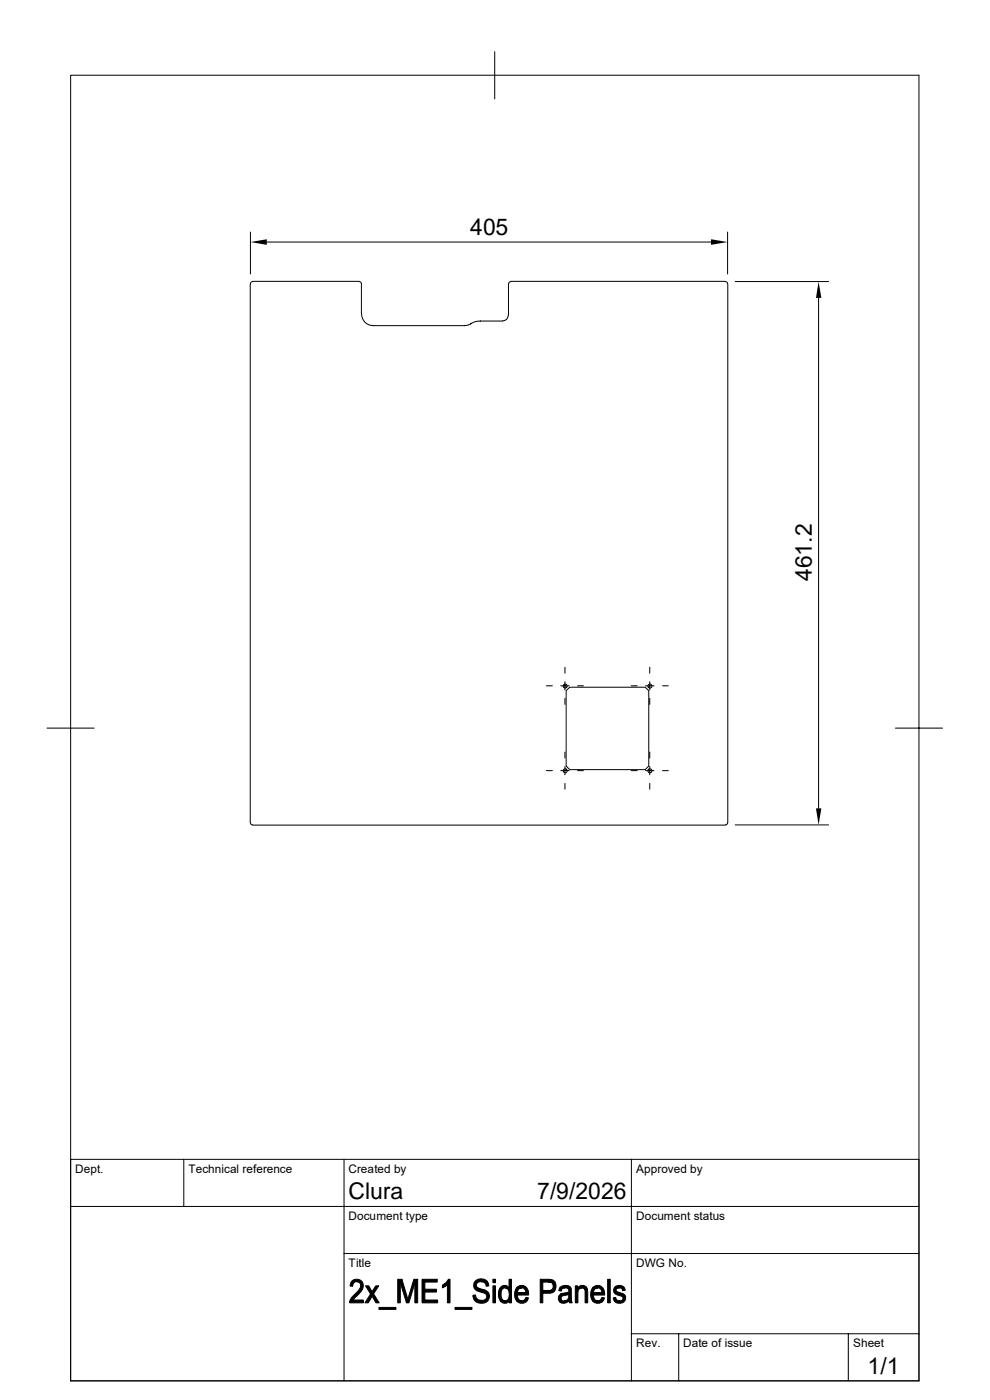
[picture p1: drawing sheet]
<svg xmlns="http://www.w3.org/2000/svg" width="210mm" height="297mm" viewBox="0 0 210 297" stroke-linecap="round" stroke-linejoin="round" font-family="sans-serif">
<g fill="none" stroke="#000" stroke-width=".21">
<path d="M15 16h179.9v276.9h-179.9zM104.9 11v10M53.1 49.2v8.9M53.6 59.7l-.3 .2-.2 .3M53.6 59.7h22.6M56.6 51.4h94.2M76.2 59.7l.3 .2 .2 .3v6.3a2.53 2.53 0 0 0 2.5 2.6h19.4l1.3-.4a3.3 3.3 0 0 1 2-.6h4.7a1.23 1.23 0 0 0 1.2-1.3M108.4 59.7l-.4 .2-.1 .3M108.4 59.7h45.5M153.9 59.7l.3 .2 .1 .3M154.3 49.2v8.9M156 59.7h19.8"/>
<path d="M53.1 60.2v114.3M107.9 60.2v6.6M154.4 60.2v114.3M173.7 63.2v108.3M10 154.5h10M115.9 145.5h1.3M119 145.5h1.7M119.8 141.6v1.2M119.8 144.6v1.8M119.8 148.2v1.2M119.8 159.6v1.2M120.1 146.5l.8-.7h16l.7 .7v16l-.7 .8h-16l-.8-.8z"/>
<path d="M122.5 145.5h1.3M133.9 145.5h1.3M136.9 145.5h1.8M137.8 141.6v1.2M137.8 144.6v1.8M137.8 148.2v1.2M137.8 159.6v1.2M140.5 145.5h1.3M189.9 154.5h10M53.1 174.5l.2 .4 .3 .1M53.6 175h100.3M115.9 163.5h1.3"/>
<path d="M119 163.5h1.7M119.8 162.6v1.8M119.8 166.2v1.2M120.1 163.2a.44 .44 0 0 1 .2 .5 .44 .44 0 0 1-.6 .2 .44 .44 0 0 1-.2-.6l.3-.2 .3 .1M122.5 163.5h1.3M133.9 163.5h1.3M136.9 163.5h1.8M137.6 163.2a.43 .43 0 0 0-.1 .6 .43 .43 0 0 0 .7-.1 .43 .43 0 0 0-.2-.6l-.4 .1M137.8 162.6v1.8M137.8 166.2v1.2M140.5 163.5h1.3M154.3 174.5l-.1 .4-.3 .1"/>
<path d="M156 175h19.8M15 255.9h179.9M39 246v9.9M73 246v46.9M133.9 246v46.9M194.9 246h-179.9v46.9M73 265.9h121.9M133.9 283h61M144 283v9.9M180 283v9.9"/>
<circle cx="119.9" cy="145.5" r=".43"/>
<circle cx="137.9" cy="145.5" r=".43"/>
</g>
<g fill="#000" stroke="#000" stroke-width=".21">
<path d="M74.7 271.7a1.55 1.55 0 0 1 2.1 .2h-1.2a.89 .89 0 0 0-.8 1l-.5-.1z" fill-rule="evenodd"/>
<path d="M75.7 271.9h1.1a2 2 0 0 1-.8 2.7l-1.1 1.2h2.2v.6h-2.9a4.2 4.2 0 0 1 1.7-2.5 1.07 1.07 0 0 0 .6-1.1 1.07 1.07 0 0 0-.8-.9z" fill-rule="evenodd"/>
<path d="M77.6 272.8h.6l2.2 3.6h-.6z" fill-rule="evenodd"/>
<path d="M78.6 274.5l.4 .5-.9 1.4h-.7z" fill-rule="evenodd"/>
<path d="M79.7 272.8h.6l-1.1 1.7-.3-.5z" fill-rule="evenodd"/>
<path d="M80.4 277.4h3.6v.4h-3.6z" fill-rule="evenodd"/>
<path d="M84.4 271.4h.9l-.4 .8v4.2h-.5z" fill-rule="evenodd"/>
<path d="M85.3 271.4l1.2 4.3-.3 .7-1.3-4.2z" fill-rule="evenodd"/>
<path d="M87.8 271.4h.8l-.6 .8-1.3 4.2h-.5z" fill-rule="evenodd"/>
<path d="M88.6 271.4v5h-.6v-4.2z" fill-rule="evenodd"/>
<path d="M89.5 271.4h3.3v.6h-2.7v1.5h2.5v.6h-2.5v1.7h2.7v.6h-3.3z" fill-rule="evenodd"/>
<path d="M93.9 272.6l.3-.1h.7l-1 .7z" fill-rule="evenodd"/>
<path d="M95.1 271.4h.4v5h-.6v-3.9h-.7z" fill-rule="evenodd"/>
<path d="M96.5 277.4h3.6v.4h-3.6z" fill-rule="evenodd"/>
<path d="M100.3 274.8l.6-.1a1.16 1.16 0 0 0 1.3 1.2h-1.5z" fill-rule="evenodd"/>
<path d="M100.8 271.9a1.79 1.79 0 0 1 2.6 0h-1.3a.76 .76 0 0 0-1 .6 .76 .76 0 0 0 .7 .9 1.99 1.99 0 0 1 2 1.5 1.78 1.78 0 0 1-1.1 1.5 1.78 1.78 0 0 1-1.9-.4l-.1-.1h1.5a.86 .86 0 0 0 1.1-.8 .86 .86 0 0 0-1.1-.9 1.67 1.67 0 0 1-1.7-1.8z" fill-rule="evenodd"/>
<path d="M102.1 271.9h1.3l.3 .9-.6 .1-.1-.6-.3-.2z" fill-rule="evenodd"/>
<path d="M104.6 272.8h.5v3.6h-.5z" fill-rule="evenodd"/>
<path d="M104.6 271.4h.5v.7h-.5z" fill-rule="evenodd"/>
<path d="M106.3 273a1.1 1.1 0 0 1 1.7 .2h-.9a1.51 1.51 0 0 0-.7 2.2l.3 .4 .4 .2h-1a2.57 2.57 0 0 1 .2-3z" fill-rule="evenodd"/>
<path d="M106.1 276h1.9a1.11 1.11 0 0 1-1.9 0z" fill-rule="evenodd"/>
<path d="M108 271.4h.5v5h-.5v-.4l-.6-.1a1.66 1.66 0 0 0-.1-2.7h-.2h.9z" fill-rule="evenodd"/>
<path d="M109.6 273.2h1.1l-.6 .3-.3 .7 2.3 .1v.1v.3h-2.4l.3 1 .7 .3h-1.1a2.63 2.63 0 0 1 0-2.8z" fill-rule="evenodd"/>
<path d="M109.7 273.1a1.44 1.44 0 0 1 1.6-.2 1.44 1.44 0 0 1 .8 1.4l-2.3-.1h1.7v-.1l-.4-.8-1.5-.1z" fill-rule="evenodd"/>
<path d="M109.6 276h1.2l.6-.4 .1-.3h.6a1.44 1.44 0 0 1-1 1.2 1.44 1.44 0 0 1-1.5-.5z" fill-rule="evenodd"/>
<path d="M114.6 271.4h2.3l.8 .5-2.6 .1v1.8l2.5 .1-.6 .4-1.9 .1v2h-.5z" fill-rule="evenodd"/>
<path d="M116.3 272l1.4-.1 .2 .6v.6l-.3 .8-2.5-.1h1.2a.9 .9 0 0 0 1-.9 .9 .9 0 0 0-1-.9z" fill-rule="evenodd"/>
<path d="M118.8 273.2h1.1h-.1a.64 .64 0 0 0-.7 .7l-.6-.1z" fill-rule="evenodd"/>
<path d="M118.8 274.7l.1-.2 1.8 .1-.9 .2a.61 .61 0 0 0-.8 .5 .61 .61 0 0 0 .7 .7l.9 .1a1.17 1.17 0 0 1-1.6 .3 1.17 1.17 0 0 1-.4-1.6z" fill-rule="evenodd"/>
<path d="M118.8 273.1a1.61 1.61 0 0 1 2.4 .2l.2 3.1h-.6l-.1-.4-.7-.1 .6-.4 .1-.9-1.8-.1 1.1-.2a.54 .54 0 0 0 .7-.5 .54 .54 0 0 0-.6-.6z" fill-rule="evenodd"/>
<path d="M119.7 276h1z" fill-rule="evenodd"/>
<path d="M122 272.8h.6v.5h.5l-.5 .6v2.5h-.6z" fill-rule="evenodd"/>
<path d="M122.6 273.2h.8l-.8 .1z" fill-rule="evenodd"/>
<path d="M122.6 273.2a1.17 1.17 0 0 1 1.5-.4 1.17 1.17 0 0 1 .6 1.4v2.2h-.6v-2.4a.73 .73 0 0 0-.7-.8z" fill-rule="evenodd"/>
<path d="M125.7 273.2h1.1l-.6 .3-.3 .7 2.3 .1 .1 .1v.3h-2.4l.3 1 .6 .3h-1.1a2.63 2.63 0 0 1 0-2.8z" fill-rule="evenodd"/>
<path d="M125.8 273.1a1.44 1.44 0 0 1 1.6-.2 1.44 1.44 0 0 1 .8 1.4l-2.3-.1h1.8v-.1l-.5-.8-1.5-.1z" fill-rule="evenodd"/>
<path d="M125.7 276h1.3l.5-.4 .2-.3h.5a1.45 1.45 0 0 1-1 1.1 1.45 1.45 0 0 1-1.5-.4z" fill-rule="evenodd"/>
<path d="M128.9 271.4h.6v5h-.6z" fill-rule="evenodd"/>
<path d="M130.3 273.2h1.1a.5 .5 0 0 0-.7 .4 .5 .5 0 0 0 .6 .6 1.39 1.39 0 0 1 1.4 1.1 1.35 1.35 0 0 1-.9 1.1 1.35 1.35 0 0 1-1.5-.4h1.1a.57 .57 0 0 0 .8-.6 .57 .57 0 0 0-.8-.5 1.13 1.13 0 0 1-1-.5 1.13 1.13 0 0 1-.1-1.2z" fill-rule="evenodd"/>
<path d="M130.1 275.3h.5v.1a.68 .68 0 0 0 .8 .6h-1.1z" fill-rule="evenodd"/>
<path d="M130.5 273a1.3 1.3 0 0 1 2.1 .7l-.5 .1a.58 .58 0 0 0-.7-.6h-1.1z" fill-rule="evenodd"/>
</g>
<path d="M53.1 51.4l3.5-.6v1.1zM150.8 50.8l3.5 .6-3.5 .5zM173.7 59.7l.5 3.5h-1.1zM173.1 171.5h1.1l-.5 3.5z" fill="#000"/>
<g font-size="4.9">
<text x="99.7" y="49.9">405</text>
<text x="172.2" y="123.4" transform="rotate(-90 172.2 123.4)">461.2</text>
<text x="73.9" y="254.5">Clura</text>
<text x="113.9" y="254.5">7/9/2026</text>
<text x="184.1" y="291.6">1/1</text>
</g>
<g font-size="2.5">
<text x="16" y="248.8">Dept.</text>
<text x="40" y="248.8">Technical reference</text>
<text x="74" y="248.8">Created by</text>
<text x="134.9" y="248.8">Approved by</text>
<text x="74" y="258.7">Document type</text>
<text x="135" y="258.7">Document status</text>
<text x="74" y="268.7">Title</text>
<text x="135" y="268.7">DWG No.</text>
<text x="135" y="285.8">Rev.</text>
<text x="145" y="285.8">Date of issue</text>
<text x="181" y="285.8">Sheet</text>
</g>
</svg>
